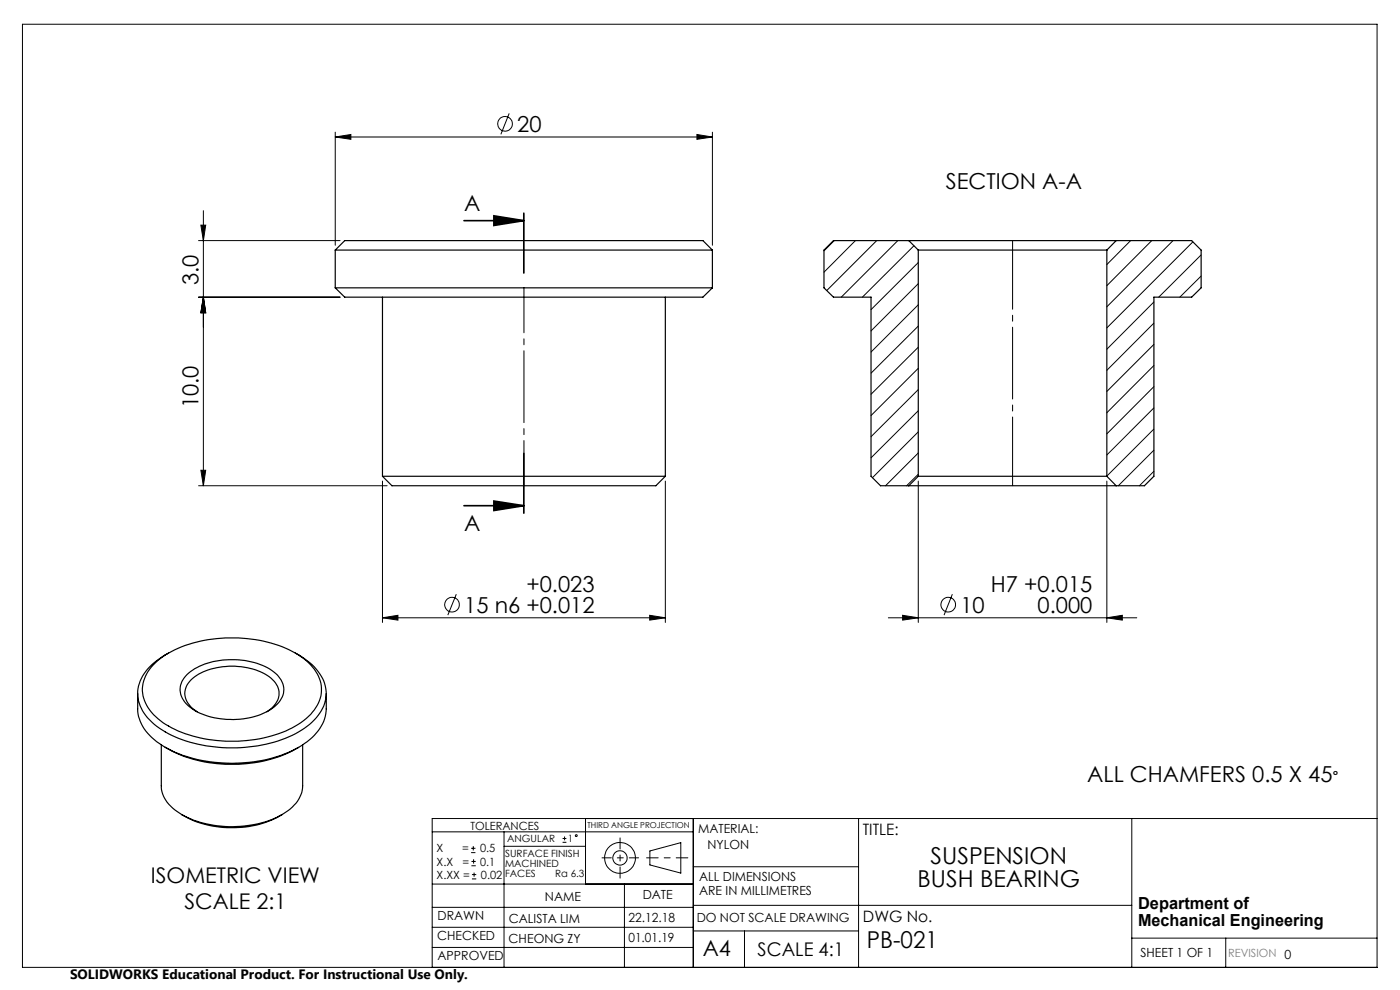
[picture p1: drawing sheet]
<svg xmlns="http://www.w3.org/2000/svg" width="297mm" height="210mm" viewBox="0 0 297 210" stroke-linecap="round" stroke-linejoin="round" font-family="sans-serif">
<g fill="none" stroke="#000" stroke-width=".21">
<path d="M4.8 5.1h287.3v200.1h-287.3zM71.1 29.1l3.3-.6v1.1zM71.1 28v24M71.1 29.1h80M108 24.1l-1.7 4.4M147.8 28.5l3.3 .6-3.3 .5zM151.1 28v24M42.1 51h30M42.6 47.8h1l-.5 3.2zM43.1 44.7v58.3M177 51l-2.2 2.2M181.5 51l-6.7 6.7"/>
<path d="M186 51l-10.6 10.6M190.5 51l-12 12M193.9 52.1l-10.9 10.9M194.8 55.7l-10 10M239.9 51l-5.1 5.1M244.3 51l-9.5 9.6M248.8 51l-14 14.1M253 51.3l-18.2 18.3M254.8 54.1l-9 8.9M254.8 58.6l-4.5 4.4M42.1 63h30M43.1 63l.5 3.3h-1z"/>
<path d="M194.8 60.2l-10 10M194.8 64.7l-10 10M194.8 69.2l-10 10M194.8 73.7l-10 9.9M194.8 78.1l-10 10.1M244.8 64.1l-10 10M244.8 68.5l-10 10.1M244.8 73.1l-10 9.9M244.8 77.5l-10 10.1M42.6 99.8h1l-.5 3.2zM194.8 82.6l-10 10M194.8 87.1l-10 10"/>
<path d="M194.8 91.6l-9.7 9.7M194.8 96.1l-6.9 6.9M244.8 82l-10 10M244.8 86.5l-10 10M244.8 91l-10 10M244.8 95.5l-7.6 7.5M244.8 100l-3.1 3M42.1 103h40M81.1 102.1v29.9M141.1 102.1v29.9M194.8 100.6l-2.5 2.4M194.8 102.1v29.9"/>
<path d="M234.8 102.1v29.9M81.1 131l3.3-.5v1zM81.1 131h60M96.8 126l-1.8 4.5M137.8 130.5l3.3 .5-3.3 .5zM188.5 131h52.7M191.5 130.5l3.3 .5-3.3 .5zM202 126l-1.7 4.5M234.8 131l3.3-.5v1zM91.7 176.5h55.4M99.9 179.9h1M100.4 179.5v.9"/>
<path d="M106.9 176.5v28.7M106.9 179.5h17.3M119.3 178.7h.9M119.3 177.9h.9M119.8 177.4v.9M124.2 173.6v13.9M147.1 173.6v31.6M182.1 173.6v31.6M240.1 173.6v31.6M292.1 173.6h-200.4v31.6M91.7 196.7h55.4M91.7 192.5h55.4"/>
<path d="M91.7 187.5h55.4M99.9 180.9h1M100 183.6h.9M100 182.7h.9M100.1 186.4h.9M100.1 185.5h.9M100.5 182.3v.9M100.6 185.1v.9M132.5 187.5v17.7M137.9 180.5l6.5-1.8v6.5l-6.5-1.7zM147.1 183.9h35M147.1 197.5h35"/>
<path d="M147.1 192h93M157.9 197.5v7.7M240.1 199h52M260 199v6.2M91.7 201h55.4"/>
<circle cx="107.1" cy="26.3" r="1.55"/>
<circle cx="95.9" cy="128.3" r="1.56"/>
<circle cx="201.1" cy="128.3" r="1.56"/>
<circle cx="122.2" cy="177.3" r=".2"/>
<circle cx="131.5" cy="182" r="1.52"/>
<circle cx="131.5" cy="182" r="3.3"/>
</g>
<path d="M145.9 182h-8.7" fill="none" stroke="#000" stroke-width=".21" stroke-dasharray="15.2 1.3 1.3 1.3" stroke-dashoffset="12.8"/>
<path d="M131.5 177.7v8.6" fill="none" stroke="#000" stroke-width=".21" stroke-dasharray="15.2 1.3 1.3 1.3" stroke-dashoffset="12.9"/>
<path d="M127.7 182h7.8" fill="none" stroke="#000" stroke-width=".21" stroke-dasharray="15.2 1.3 1.3 1.3" stroke-dashoffset="13.3"/>
<path d="M98.4 46.8h12.7M104.8 45.8l6.3 1-6.3 1zM111.1 45.2v12.7M111.1 96.2v12.7M98.4 107.3h12.7M104.8 106.3l6.3 1-6.3 1z" fill="none" stroke="#000" stroke-width=".35"/>
<path d="M111.2 61v42" fill="none" stroke="#000" stroke-width=".21" stroke-dasharray="15.2 1.3 1.3 1.3" stroke-dashoffset="5.7"/>
<path d="M214.8 51v52" fill="none" stroke="#000" stroke-width=".21" stroke-dasharray="15.2 1.3 1.3 1.3" stroke-dashoffset=".7"/>
<g fill="#000">
<path d="M71.1 29.1l3.3-.6v1.1zM147.8 28.5l3.3 .6-3.3 .5zM191.5 130.5l3.3 .5-3.3 .5zM234.8 131l3.3-.5v1z"/>
<path d="M42.6 47.8h1l-.5 3.2zM43.1 63l.5 3.3h-1zM43.1 63l.5 3.3h-1zM42.6 99.8h1l-.5 3.2z"/>
<path d="M104.8 45.8l6.3 1-6.3 1zM104.8 106.3l6.3 1-6.3 1z"/>
<path d="M137.8 130.5l3.3 .5-3.3 .5zM81.1 131l3.3-.5v1z"/>
</g>
<g fill="none" stroke="#000" stroke-width=".25">
<path d="M71.1 53h80M71.1 53l2-2h76l2 2M71.1 53v8.1M151.1 53v8.1M192.8 51h44M192.8 51h-16l-2 2v8.1l2 1.9h8v38l2 2h6M192.8 51l2 2M194.8 53h40M194.8 53v48M234.8 53v48M236.8 51h16l2 2v8.1l-2 1.9h-8v38l-2 2h-6M236.8 51l-2 2"/>
<path d="M71.1 61.1h80M71.1 61.1l2 1.9h76l2-1.9M81.1 63v38M141.1 63v38M81.1 101h60M81.1 101l2 2h56l2-2M192.8 103h44M194.8 101h40M194.8 101l-2 2M234.8 101l2 2M35.8 138.5a11.8 11.8 0 0 0-6.4 7 8.1 8.1 0 0 0 3.3 8.1 25.9 25.9 0 0 0 15.6 5 28.4 28.4 0 0 0 16.3-4.1 8.9 8.9 0 0 0 4.5-8.5 10.8 10.8 0 0 0-5.7-7.1l-.7-.4M29.2 147.1v3.2a9.1 9.1 0 0 0 4.6 7.4l1.3 .8"/>
<path d="M32.5 141a21.3 21.3 0 0 1 12.7-5.4 27.4 27.4 0 0 1 19.2 4.1 8 8 0 0 1 3.7 7.9 11 11 0 0 1-6.1 6.8 30.3 30.3 0 0 1-25.6 0 10.9 10.9 0 0 1-6.1-6.8 7.3 7.3 0 0 1 2.2-6.6zM34.2 158v8.7a7 7 0 0 0 3.9 5.8l.5 .3M35.1 158.5a29.6 29.6 0 0 0 26.9 .8l1.4-.8M39.7 143.1a14.6 14.6 0 0 1 11-3.1 12.4 12.4 0 0 1 8.4 3.5 4.2 4.2 0 0 1-.9 6.4 16.5 16.5 0 0 1-15.2 1.6 6.7 6.7 0 0 1-4.8-5 4.5 4.5 0 0 1 1.5-3.4zM41.8 151a4.2 4.2 0 0 1-2.1-5.8 10.3 10.3 0 0 1 8.2-3.8 13.2 13.2 0 0 1 10 2.8 3.9 3.9 0 0 1-.4 6.1l-.9 .7M64.2 158v8.7a7.1 7.1 0 0 1-4.1 5.9 23.3 23.3 0 0 1-21.5 .2M69.2 147.1v3.2a9.8 9.8 0 0 1-5.2 7.8 31.1 31.1 0 0 1-22.9 2.8 25.5 25.5 0 0 1-6-2.4M38.6 172.8a21.9 21.9 0 0 0 21.2 0"/>
</g>
<g font-size="4.9">
<text x="197.4" y="183.2">SUSPENSION</text>
<text x="194.6" y="188.1">BUSH BEARING</text>
<text x="183.9" y="201">PB-021</text>
</g>
<g font-size="4.7">
<text x="109.7" y="28">20</text>
<text x="200.7" y="40">SECTION A-A</text>
<text x="98.4" y="44.7">A</text>
<text x="42.1" y="60.4" transform="rotate(-90 42.1 60.4)">3.0</text>
<text x="42.1" y="86.6" transform="rotate(-90 42.1 86.6)">10.0</text>
<text x="98.4" y="112.6">A</text>
<text x="111.7" y="125.5">+0.023</text>
<text x="210.2" y="125.5">H7 +0.015</text>
<text x="98.5" y="130">15 n6 +0.012</text>
<text x="203.7" y="130">10</text>
<text x="220.1" y="130">0.000</text>
<text x="230.6" y="166">ALL CHAMFERS 0.5 X 45</text>
<text x="149.1" y="202.9">A4</text>
</g>
<g font-size="4.6">
<text x="32" y="187.3">ISOMETRIC VIEW</text>
<text x="39.1" y="192.9">SCALE 2:1</text>
</g>
<text font-size="4" x="160.7" y="202.8">SCALE 4:1</text>
<text font-size="3.9" x="282.7" y="166">°</text>
<g font-size="3.5">
<text x="241.4" y="192.8">Department of</text>
<text x="241.4" y="196.3">Mechanical Engineering</text>
</g>
<g font-size="3.3">
<text x="183" y="177.2">TITLE:</text>
<text x="183.1" y="195.7">DWG No.</text>
</g>
<text font-size="2.9" x="14.9" y="207.6">SOLIDWORKS Educational Product. For Instructional Use Only.</text>
<g font-size="2.7">
<text x="148.1" y="176.7">MATERIAL:</text>
<text x="150.1" y="180.1">NYLON</text>
<text x="115.6" y="191">NAME</text>
<text x="136.3" y="190.8">DATE</text>
<text x="148.3" y="186.8">ALL DIMENSIONS</text>
<text x="148.3" y="189.8">ARE IN MILLIMETRES</text>
<text x="92.8" y="195.2">DRAWN</text>
<text x="107.9" y="195.7">CALISTA LIM</text>
<text x="133.3" y="195.6">22.12.18</text>
<text x="147.8" y="195.7">DO NOT SCALE DRAWING</text>
<text x="92.8" y="199.3">CHECKED</text>
<text x="92.8" y="203.6">APPROVED</text>
<text x="107.9" y="199.9">CHEONG ZY</text>
<text x="133.3" y="199.8">01.01.19</text>
<text x="242" y="203">SHEET 1 OF 1</text>
</g>
<g font-size="2.4">
<text x="99.8" y="176">TOLERANCES</text>
<text x="92.6" y="180.8">X</text>
<text x="92.6" y="183.6">X.X</text>
<text x="98" y="180.8">=</text>
<text x="98.1" y="183.6">=</text>
<text x="101.8" y="180.8">0.5</text>
<text x="101.9" y="183.6">0.1</text>
<text x="92.6" y="186.4">X.XX =</text>
<text x="102" y="186.4">0.02</text>
</g>
<text font-size="2.4" fill="#808080" x="260.6" y="203">REVISION 0</text>
<g font-size="2.1">
<text x="107.6" y="178.6">ANGULAR</text>
<text x="120.5" y="178.6">1</text>
<text x="107.2" y="181.8">SURFACE FINISH</text>
<text x="107.2" y="183.9">MACHINED</text>
<text x="107.2" y="186">FACES</text>
<text x="117.8" y="186">Ra 6.3</text>
</g>
<text font-size="1.7" x="124.6" y="175.7">THIRD ANGLE PROJECTION</text>
</svg>
